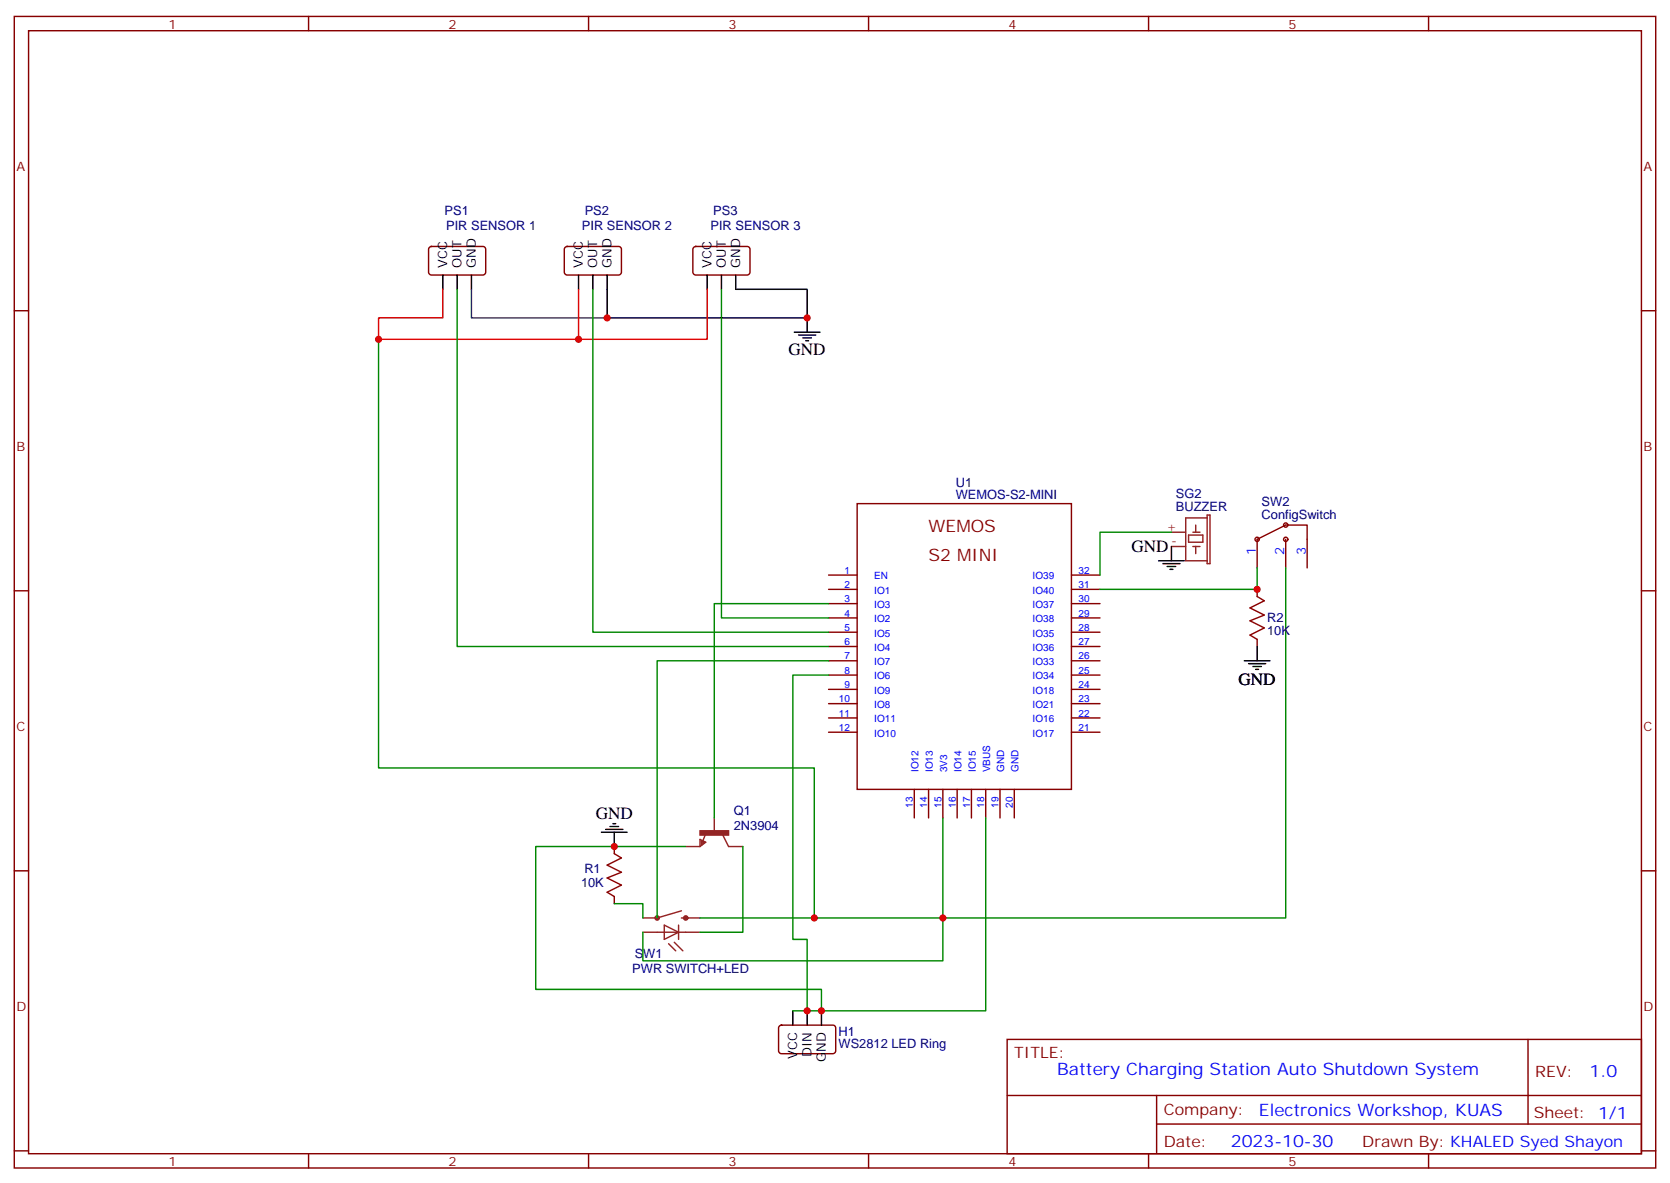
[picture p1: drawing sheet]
<svg xmlns="http://www.w3.org/2000/svg" width="412mm" height="292mm" viewBox="0 0 412 292" stroke-linecap="round" stroke-linejoin="round" font-family="sans-serif">
<g fill="none" stroke="#870000" stroke-width=".35">
<path d="M3.5 4.1h405.4v284.3h-405.4zM7.1 7.6h398.2v277.3h-398.2zM76.2 4.1v3.5M145.3 4.1v3.5M214.5 4.1v3.5M283.6 4.1v3.5M352.8 4.1v3.5M3.5 76.7h3.6M106.1 61.1l.4-.2h12.7a.71 .71 0 0 1 .7 .7v5.6a.76 .76 0 0 1-.7 .7h-12.7a.76 .76 0 0 1-.7-.7v-5.6zM139.6 61.1l.5-.2h12.7a.71 .71 0 0 1 .7 .7v5.6a.76 .76 0 0 1-.7 .7h-12.7a.76 .76 0 0 1-.8-.7v-5.6zM171.3 61.1l.5-.2h12.7a.71 .71 0 0 1 .7 .7v5.6a.76 .76 0 0 1-.7 .7h-12.7a.76 .76 0 0 1-.7-.7v-5.6zM405.3 76.7h3.6"/>
<path d="M310.4 133.2v7M317.5 133.2v7M322.8 133.2v7M3.5 145.9h3.6M204.6 142h7.1M204.6 145.5h7.1M204.6 149h7.1M204.6 152.6h7.1M204.6 159.6h7.1M204.6 156.1h7.1M264.6 142h7M264.6 145.5h7"/>
<path d="M264.6 149h7M264.6 152.6h7M264.6 159.6h7M264.6 156.1h7M310.4 145.5v1.8M310.4 157.9v1.7M405.3 145.9h3.6M204.6 163.2h7.1M204.6 166.7h7.1M204.6 170.2h7.1M204.6 173.7h7.1M204.6 177.3h7.1"/>
<path d="M264.6 163.2h7M264.6 166.7h7M264.6 170.2h7M264.6 173.7h7M264.6 177.3h7M204.6 180.8h7.1M225.8 194.9v7.1M229.3 194.9v7.1M232.8 194.9v7.1M236.4 194.9v7.1M239.9 194.9v7.1M243.4 194.9v7.1"/>
<path d="M246.9 194.9v7.1M250.5 194.9v7.1M264.6 180.8h7M3.5 215h3.6M151.7 209v1.8M405.3 215h3.6M151.7 221.4v1.7M192.5 253.3l.5-.2h12.7a.71 .71 0 0 1 .7 .7v5.7a.76 .76 0 0 1-.7 .7h-12.7a.76 .76 0 0 1-.7-.7v-5.7zM248.7 256.6h156.6v28.3h-156.6zM377.3 256.7v20.8M248.7 270.5h156.5M285.6 277.5h119.6"/>
<path d="M285.6 270.5v14.1M3.5 284.2h3.6M76.2 284.9v3.5M145.3 284.9v3.5M214.5 284.9v3.5M283.6 284.9v3.5M352.8 284.9v3.5M405.3 284.2h3.6"/>
</g>
<g fill="none" stroke="#000" stroke-width=".35">
<path d="M109.4 67.9v3.5M112.9 67.9v3.5M116.4 67.9v3.5M142.9 67.9v3.5M146.4 67.9v3.5M149.9 67.9v10.6h49.4v-7.1h-17.6v-3.5M174.6 67.9v3.5M178.2 67.9v3.5M199.3 78.5v3.5M196.1 82h6.4M197.2 82.7h4.2M198.3 83.4h2.1"/>
<path d="M199 84.1h.7M286.1 138.5h6.4M287.2 139.2h4.2M288.2 139.9h2.1M289.3 134.9v3.6M288.9 140.6h.7M310.4 159.6v3.6M307.3 163.2h6.3M308.3 163.9h4.3M309.4 164.6h2.1M310.1 165.3h.7M148.5 205.5h6.4"/>
<path d="M149.6 204.8h4.2M150.6 204.1h2.2M151.3 203.4h.7M151.7 205.5v3.5M195.8 249.6v3.5M199.3 249.6v3.5M202.8 249.6v3.5"/>
</g>
<path d="M116.4 71.4v7.1h33.5" fill="none" stroke="#333" stroke-width=".35"/>
<path d="M109.4 71.4v7.1h-15.9v5.3h49.4v-12.4M174.6 71.4v12.4h-31.7" fill="none" stroke="#f00" stroke-width=".35"/>
<g fill="none" stroke="#8c2424" stroke-width=".35">
<path d="M289.3 131.4h3.5M289.3 134.9h3.5M293.5 132.1h3.5v1.8h-3.5zM294.6 131.4h1.7M294.6 134.9h1.7M295.3 129.6v1.8M295.3 134.9v1.8M298.1 127.9h-5.3v10.6h5.3M298.1 127.2h.7v12h-.7zM169.3 209h3.6M172.9 207.3l1.4 .7-1.4 1zM173.2 207.6l.7 .4-.7 .7z"/>
<path d="M173.2 208h.4M174.3 205.8l-.7 1.8M176.4 202v3.5M178.5 206.2l1.4 2.8h3.5M158.7 230.2h14.2M164 228.4l3.6 1.8-3.6 1.8zM165.1 233l1.8 1.8M166.5 232.7l2.1 2.1M167.6 228.4v3.6M168.3 224.9l-6 1.8h-3.6M168.3 226.7h4.6"/>
</g>
<path d="M172.9 205.1h7v1.1h-7z" fill="#8c2424" stroke="#8c2424" stroke-width=".35"/>
<g fill="none" stroke="#8c2424" stroke-width=".71">
<circle cx="162.3" cy="226.7" r=".35"/>
<circle cx="169.3" cy="226.7" r=".35"/>
</g>
<path d="M310.4 147.3l1.8 1-3.5 1.8 3.5 1.8-3.5 1.4 3.5 1.7-3.5 1.8 1.7 1.1M151.7 210.8l1.8 1-3.6 1.8 3.6 1.8-3.6 1.4 3.6 1.7-3.6 1.8 1.8 1.1" fill="none" stroke="#a10000" stroke-width=".35"/>
<g fill="none" stroke="#008700" stroke-width=".35">
<path d="M112.9 71.4v88.2h91.7M146.4 71.4v84.7h58.2M178.2 71.4v81.2h26.4M93.5 83.8v105.8h107.6v37.1M289.3 131.4h-17.7v10.6M204.6 149h-28.2v53M310.4 140.2v5.3h-38.8M317.5 140.2v86.5h-144.6M204.6 163.2h-42.3v63.5M204.6 166.7h-8.8v65.3h3.5v17.6M169.3 209h-37v35.3h70.5v5.3M183.4 209v21.2h-10.5"/>
<path d="M232.8 202v35.2h-74.1v-7M243.4 202v47.6h-47.6M151.7 223.1h7v3.6"/>
</g>
<path d="M211.7 124.4h52.9v70.5h-52.9z" fill="none" stroke="#850000" stroke-width=".35"/>
<g fill="none" stroke="#900" stroke-width=".35">
<path d="M310.4 133.2l7.1-3.6h5.3v3.6"/>
<circle cx="310.4" cy="133.2" r=".53"/>
<circle cx="317.5" cy="129.6" r=".53"/>
<circle cx="317.5" cy="133.2" r=".53"/>
</g>
<g fill="#c00">
<circle cx="149.9" cy="78.5" r=".88"/>
<circle cx="199.3" cy="78.5" r=".88"/>
<circle cx="142.9" cy="83.8" r=".88"/>
<circle cx="151.7" cy="209" r=".88"/>
<circle cx="232.8" cy="226.7" r=".88"/>
<circle cx="93.5" cy="83.8" r=".88"/>
<circle cx="201.1" cy="226.7" r=".88"/>
<circle cx="202.8" cy="249.6" r=".88"/>
<circle cx="199.3" cy="249.6" r=".88"/>
<circle cx="310.4" cy="145.5" r=".88"/>
</g>
<g font-size="4.2">
<text x="194.7" y="87.7">GND</text>
<text x="279.4" y="136.4">GND</text>
<text x="305.9" y="169.2">GND</text>
<text x="147.1" y="202.3">GND</text>
</g>
<g font-size="4.2" fill="#840000">
<text x="229.3" y="131.4">WEMOS</text>
<text x="229.3" y="138.5">S2 MINI</text>
</g>
<g font-size="4.2" fill="#00f">
<text x="261.1" y="265.5">Battery Charging Station Auto Shutdown System</text>
<text x="392.5" y="265.9">1.0</text>
<text x="310.9" y="275.5">Electronics Workshop, KUAS</text>
<text x="304" y="283.3">2023-10-30</text>
</g>
<g font-size="3.9" fill="#800">
<text x="250.5" y="261.2">TITLE:</text>
<text x="379.1" y="265.9">REV:</text>
<text x="287.4" y="275.4">Company:</text>
<text x="378.7" y="276">Sheet: 1/1</text>
<text x="287.4" y="283.1">Date:</text>
<text x="336.4" y="283.2">Drawn By: KHALED Syed Shayon</text>
</g>
<g font-size="3.2" fill="#800">
<text x="41.6" y="7.1">1</text>
<text x="110.8" y="7.1">2</text>
<text x="179.9" y="7.1">3</text>
<text x="249.1" y="7.1">4</text>
<text x="318.2" y="7.1">5</text>
<text x="4.1" y="42.2">A</text>
<text x="405.9" y="42.2">A</text>
<text x="4.1" y="111.3">B</text>
<text x="405.9" y="111.3">B</text>
<text x="4.1" y="180.4">C</text>
<text x="405.9" y="180.4">C</text>
<text x="4.1" y="249.6">D</text>
<text x="405.9" y="249.6">D</text>
<text x="41.6" y="287.9">1</text>
<text x="110.8" y="287.9">2</text>
<text x="179.9" y="287.9">3</text>
<text x="249.1" y="287.9">4</text>
<text x="318.2" y="287.9">5</text>
</g>
<g font-size="3.2" fill="#000080">
<text x="109.8" y="53.2">PS1</text>
<text x="144.4" y="53.2">PS2</text>
<text x="176.1" y="53.2">PS3</text>
<text x="110.2" y="56.7">PIR SENSOR 1</text>
<text x="143.7" y="56.7">PIR SENSOR 2</text>
<text x="175.4" y="56.7">PIR SENSOR 3</text>
<text x="236" y="123.3">WEMOS-S2-MINI</text>
<text x="236" y="120.2">U1</text>
<text x="290.4" y="122.9">SG2</text>
<text x="311.6" y="124.9">SW2</text>
<text x="290.4" y="126.1">BUZZER</text>
<text x="311.6" y="128.1">ConfigSwitch</text>
<text x="312.9" y="153.7">R2</text>
<text x="312.9" y="156.9">10K</text>
<text x="181.3" y="201.3">Q1</text>
<text x="181.2" y="204.9">2N3904</text>
<text x="144.3" y="215.5">R1</text>
<text x="143.5" y="219">10K</text>
<text x="156.7" y="236.6">SW1</text>
<text x="156.1" y="240.2">PWR SWITCH+LED</text>
<text x="207.1" y="255.7">H1</text>
<text x="207.1" y="258.9">WS2812 LED Ring</text>
</g>
<g font-size="3.2">
<text x="110.4" y="66.1" transform="rotate(-90 110.4 66.1)">VCC</text>
<text x="113.9" y="66.1" transform="rotate(-90 113.9 66.1)">OUT</text>
<text x="117.5" y="66.1" transform="rotate(-90 117.5 66.1)">GND</text>
<text x="143.9" y="66.1" transform="rotate(-90 143.9 66.1)">VCC</text>
<text x="147.5" y="66.1" transform="rotate(-90 147.5 66.1)">OUT</text>
<text x="151" y="66.1" transform="rotate(-90 151 66.1)">GND</text>
<text x="175.7" y="66.1" transform="rotate(-90 175.7 66.1)">VCC</text>
<text x="179.2" y="66.1" transform="rotate(-90 179.2 66.1)">OUT</text>
<text x="182.7" y="66.1" transform="rotate(-90 182.7 66.1)">GND</text>
<text x="196.8" y="261.5" transform="rotate(-90 196.8 261.5)">VCC</text>
<text x="200.4" y="261" transform="rotate(-90 200.4 261)">DIN</text>
<text x="203.9" y="262.2" transform="rotate(-90 203.9 262.2)">GND</text>
</g>
<g font-size="3.2" fill="#8d2323">
<text x="288.1" y="131.1">+</text>
<text x="289.2" y="134.6">-</text>
</g>
<g font-size="3.2" fill="#00f">
<text x="310.1" y="137" transform="rotate(-90 310.1 137)">1</text>
<text x="317.1" y="137" transform="rotate(-90 317.1 137)">2</text>
<text x="322.4" y="137" transform="rotate(-90 322.4 137)">3</text>
</g>
<g font-size="2.5" fill="#00f">
<text x="208.5" y="141.6">1</text>
<text x="215.9" y="143.1">EN</text>
<text x="255" y="143.1">IO39</text>
<text x="266.3" y="141.6">32</text>
<text x="208.5" y="145.2">2</text>
<text x="208.5" y="148.7">3</text>
<text x="215.9" y="146.6">IO1</text>
<text x="255" y="146.6">IO40</text>
<text x="266.3" y="148.7">30</text>
<text x="266.3" y="145.2">31</text>
<text x="208.5" y="152.2">4</text>
<text x="208.5" y="155.8">5</text>
<text x="215.9" y="150.1">IO3</text>
<text x="215.9" y="153.6">IO2</text>
<text x="255" y="153.6">IO38</text>
<text x="255" y="150.1">IO37</text>
<text x="266.3" y="155.8">28</text>
<text x="266.3" y="152.2">29</text>
<text x="208.5" y="159.3">6</text>
<text x="215.9" y="160.7">IO4</text>
<text x="215.9" y="157.2">IO5</text>
<text x="255" y="160.7">IO36</text>
<text x="255" y="157.2">IO35</text>
<text x="266.3" y="159.3">27</text>
<text x="208.5" y="162.8">7</text>
<text x="208.5" y="166.3">8</text>
<text x="215.9" y="164.2">IO7</text>
<text x="215.9" y="167.7">IO6</text>
<text x="255" y="167.7">IO34</text>
<text x="255" y="164.2">IO33</text>
<text x="266.3" y="166.3">25</text>
<text x="266.3" y="162.8">26</text>
<text x="207.2" y="173.4">10</text>
<text x="208.5" y="169.9">9</text>
<text x="215.9" y="171.3">IO9</text>
<text x="255" y="171.3">IO18</text>
<text x="266.3" y="173.4">23</text>
<text x="266.3" y="169.9">24</text>
<text x="207.2" y="176.9">11</text>
<text x="215.9" y="174.8">IO8</text>
<text x="215.9" y="178.3">IO11</text>
<text x="255" y="178.3">IO16</text>
<text x="255" y="174.8">IO21</text>
<text x="266.3" y="176.9">22</text>
<text x="207.2" y="180.4">12</text>
<text x="215.9" y="181.9">IO10</text>
<text x="255" y="181.9">IO17</text>
<text x="266.3" y="180.4">21</text>
<text x="226.8" y="190.7" transform="rotate(-90 226.8 190.7)">IO12</text>
<text x="230.4" y="190.7" transform="rotate(-90 230.4 190.7)">IO13</text>
<text x="233.9" y="190.7" transform="rotate(-90 233.9 190.7)">3V3</text>
<text x="237.4" y="190.7" transform="rotate(-90 237.4 190.7)">IO14</text>
<text x="240.9" y="190.7" transform="rotate(-90 240.9 190.7)">IO15</text>
<text x="244.5" y="190.7" transform="rotate(-90 244.5 190.7)">VBUS</text>
<text x="248" y="190.7" transform="rotate(-90 248 190.7)">GND</text>
<text x="251.5" y="190.7" transform="rotate(-90 251.5 190.7)">GND</text>
<text x="225.4" y="199.4" transform="rotate(-90 225.4 199.4)">13</text>
<text x="229" y="199.4" transform="rotate(-90 229 199.4)">14</text>
<text x="232.5" y="199.4" transform="rotate(-90 232.5 199.4)">15</text>
<text x="236" y="199.4" transform="rotate(-90 236 199.4)">16</text>
<text x="239.5" y="199.4" transform="rotate(-90 239.5 199.4)">17</text>
<text x="243.1" y="199.4" transform="rotate(-90 243.1 199.4)">18</text>
<text x="246.6" y="199.4" transform="rotate(-90 246.6 199.4)">19</text>
<text x="250.1" y="199.4" transform="rotate(-90 250.1 199.4)">20</text>
</g>
</svg>
